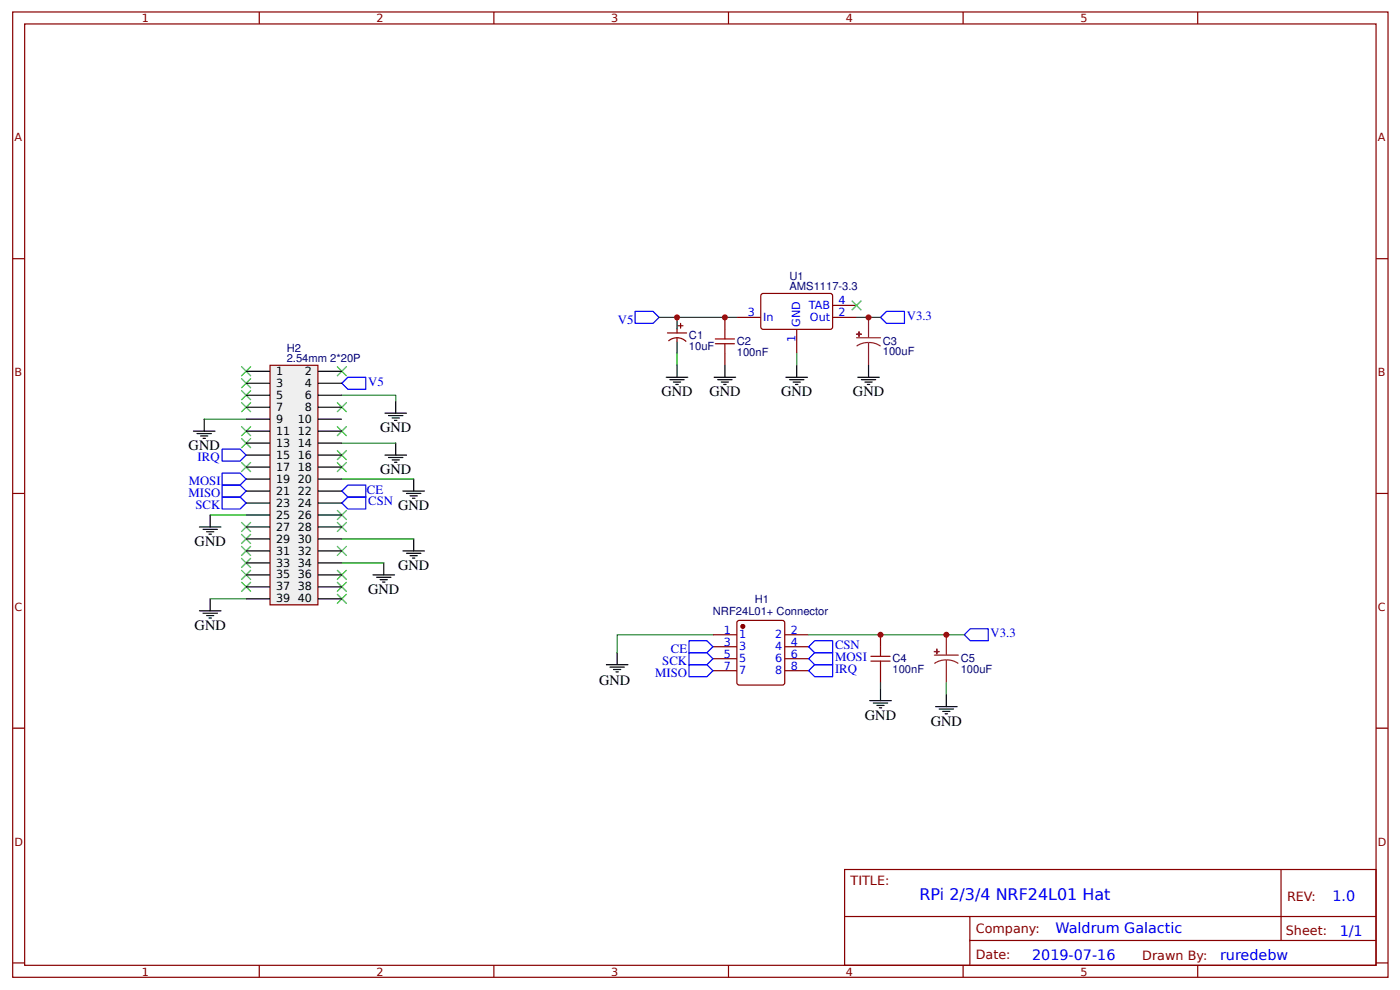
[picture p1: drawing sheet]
<svg xmlns="http://www.w3.org/2000/svg" width="309mm" height="219mm" viewBox="0 0 309 219" stroke-linecap="round" stroke-linejoin="round" font-family="sans-serif">
<g fill="none" stroke="#800" stroke-width=".26">
<path d="M2.8 2.6h304v213.3h-304zM5.5 5.3h298.7v208h-298.7zM57.3 2.6v2.7M109.2 2.6v2.7M161 2.6v2.7M212.9 2.6v2.7M264.7 2.6v2.7M2.8 57.1h2.7M304.2 57.1h2.6M147.5 73.6h4.3M147.7 75.3a2.85 2.85 0 0 1 4 .2M149.6 72.8v.8"/>
<path d="M149.6 74.6v.8M149.9 72h1.1M150.4 71.4v1.1M160.2 70.1v2.7M160.2 78.1v2.6M162.9 70.1h5.3M168.2 65.1l.5-.3 15.1 .1 .2 .5v7.1l-.5 .3-15.1-.1-.2-.5zM176.1 72.8v5.3M184 70.1h5.3M184 67.5h5.3M2.8 109h2.7M304.2 109h2.6"/>
<path d="M163.1 137.1h9.8l.5 .2 .1 13.5-.3 .5h-9.8l-.5-.2v-13.5zM157.6 140.2h5.3M157.6 142.9h5.3M157.6 145.5h5.3M157.6 148.2h5.3M173.5 140.2h5.3M173.5 142.9h5.3M173.5 145.5h5.3M173.5 148.2h5.3M194.6 140.2v2.7M194.6 148.2v2.6M2.8 160.9h2.7"/>
<path d="M304.2 160.9h2.6M186.7 192.1h117.5v21.2h-117.5zM283.2 192.1v15.7M2.8 212.7h2.7M57.3 213.3v2.6M109.2 213.3v2.6M161 213.3v2.6M186.7 202.5h117.4M212.9 213.3v2.6M214.4 207.8h89.7M214.4 202.5v10.6M264.7 213.3v2.6"/>
<path d="M304.2 212.7h2.6"/>
</g>
<path d="M189.3 74.6h5.3M192 75.7l1.4 .1 1.2 .7M192 75.7l-1.4 .2-1.3 .6M192 70.1v4.5M192 75.7v5M206.5 144.7h5.3M209.2 145.8l1.4 .2 1.2 .6M209.2 145.8l-1.4 .2-1.3 .6M209.2 140.2v4.5M209.2 145.8v5" fill="none" stroke="#8d2323" stroke-width=".26"/>
<g fill="#8d2323" stroke="#8d2323" stroke-width=".26">
<path d="M189.3 73.8h1.1z"/>
<path d="M189.9 73.3v1z"/>
<path d="M206.5 143.9l1.1 .1z"/>
<path d="M207.1 143.4v1.1z"/>
</g>
<g fill="none" stroke="#000" stroke-width=".26">
<path d="M149.6 70.1v2.7M149.6 75.4v2.7M42.8 95.2h4.7M43.6 95.8h3.1M44.3 96.3h1.6M44.9 96.8h.5M45.1 92.6v2.6M85.1 91.3h4.8M85.9 91.8h3.2M86.7 92.3h1.6M87.2 92.9h.5M87.5 88.6v2.7"/>
<path d="M87.5 97.9v2.6M147.3 83.3h4.7M148.1 83.9h3.1M148.9 84.4h1.5M149.4 84.9h.5M149.6 80.7v2.6M157.9 83.3h4.7M158.6 83.9h3.2M159.4 84.4h1.6M160 84.9h.5M160.2 80.7v2.6M173.7 83.3h4.8"/>
<path d="M174.5 83.9h3.2M175.3 84.4h1.6M175.8 84.9h.6M176.1 80.7v2.6M189.6 83.3h4.8M190.4 83.9h3.2M191.2 84.4h1.6M191.7 84.9h.5M192 80.7v2.6M44.1 116.4h4.7M44.9 116.9h3.1M45.7 117.5h1.6"/>
<path d="M46.2 118h.5M46.5 113.8v2.6M85.1 100.5h4.8M85.9 101.1h3.2M86.7 101.6h1.6M87.2 102.1h.5M89.1 108.5h4.7M89.9 109h3.1M90.6 109.5h1.6M91.2 110.1h.5M91.4 105.8v2.7M91.4 119.1v2.6"/>
<path d="M44.1 134.9h4.7M44.9 135.5h3.1M45.7 136h1.6M46.2 136.5h.5M46.5 132.3v2.6M82.4 127h4.8M83.2 127.5h3.2M84 128.1h1.6M84.6 128.6h.5M84.8 124.4v2.6M89.1 121.7h4.7M89.9 122.2h3.1"/>
<path d="M90.6 122.8h1.6M91.2 123.3h.5M134 146.8h4.8M134.8 147.4h3.2M135.6 147.9h1.6M136.2 148.4h.5M136.4 144.2v2.6M192.2 154.8h4.8M193 155.3h3.2M193.8 155.8h1.6M194.4 156.4h.5M194.6 152.1v2.7"/>
<path d="M206.8 156.1h4.8M207.6 156.6h3.2M208.4 157.2h1.6M208.9 157.7h.5M209.2 153.5v2.6"/>
</g>
<path d="M158.1 74.9h4.2M158.1 75.9h4.2M160.2 72.8v2.1M160.2 75.9v2.2M192.5 145h4.2M192.5 146h4.2M194.6 142.9v2.1M194.6 146v2.2" fill="none" stroke="#a00000" stroke-width=".26"/>
<circle cx="164.2" cy="138.4" r=".4" fill="#800" stroke="#800" stroke-width=".26"/>
<g fill="none" stroke="#00f" stroke-width=".26">
<path d="M140.4 68.8h4l1.3 1.3-1.3 1.3h-4zM194.6 70.1l1.4-1.3h3.9v2.6h-3.9zM49.1 99.2h4l1.3 1.3-1.3 1.4h-4zM75.6 84.7l1.3-1.4h4v2.7h-4zM49.1 104.5h4l1.3 1.3-1.3 1.4h-4zM49.1 107.2h4l1.3 1.3-1.3 1.3h-4zM49.1 109.8h4l1.3 1.3-1.3 1.3h-4zM75.6 108.5l1.3-1.3h4v2.6h-4zM75.6 111.1l1.3-1.3h4v2.6h-4zM152.3 141.6h4l1.3 1.3-1.3 1.3h-4zM152.3 144.2h4l1.3 1.3-1.3 1.3h-4zM152.3 146.8h4l1.3 1.4-1.3 1.3h-4z"/>
<path d="M178.8 142.9l1.3-1.3h3.9v2.6h-3.9zM178.8 145.5l1.3-1.3h3.9v2.6h-3.9zM178.8 148.2l1.3-1.4h3.9v2.7h-3.9zM213.1 140.2l1.4-1.3h3.9v2.7h-3.9z"/>
</g>
<g fill="none" stroke="#080" stroke-width=".26">
<path d="M145.7 70.1h17.2M149.6 78.1v2.6M176.1 78.1v2.6M189.3 70.1h5.3M45.1 92.6h9.3M75.6 87.3h11.9v1.3M75.6 97.9h11.9M46.5 113.8h7.9M75.6 119.1h15.8M75.6 105.8h15.8M46.5 132.3h7.9M75.6 124.4h9.2"/>
<path d="M157.6 140.2h-21.2v4M178.8 140.2h34.3M194.6 150.8v1.3M209.2 150.8v2.7"/>
</g>
<g fill="#000" stroke="#3c3" stroke-width=".26">
<path d="M188.3 66.4l2.1 2.1zM190.4 66.4l-2.1 2.1z"/>
<path d="M53.3 81l2.2 2.1zM55.5 81l-2.2 2.1z"/>
<path d="M53.3 83.6l2.2 2.1zM55.5 83.6l-2.2 2.1z"/>
<path d="M53.3 86.3l2.2 2.1zM55.5 86.3l-2.2 2.1z"/>
<path d="M53.3 88.9l2.2 2.1zM55.5 88.9l-2.2 2.1z"/>
<path d="M53.3 94.2l2.2 2.1zM55.5 94.2l-2.2 2.1z"/>
<path d="M53.3 96.8l2.2 2.2zM55.5 96.8l-2.2 2.2z"/>
<path d="M74.5 88.9l2.1 2.1zM74.5 91l2.1-2.1z"/>
<path d="M74.5 94.2l2.1 2.1zM76.6 94.2l-2.1 2.1z"/>
<path d="M74.5 99.5l2.1 2.1zM76.6 99.5l-2.1 2.1z"/>
<path d="M74.5 81l2.1 2.1zM76.6 81l-2.1 2.1z"/>
<path d="M53.3 102.1l2.2 2.1zM55.5 102.1l-2.2 2.1z"/>
<path d="M53.3 115.4l2.2 2.1zM55.5 115.4l-2.2 2.1z"/>
<path d="M53.3 118l2.2 2.1zM55.5 118l-2.2 2.1z"/>
<path d="M74.5 102.1l2.1 2.1zM76.6 102.1l-2.1 2.1z"/>
<path d="M74.5 112.7l2.1 2.1zM74.5 114.8l2.1-2.1z"/>
<path d="M74.5 115.4l2.1 2.1zM76.6 115.4l-2.1 2.1z"/>
<path d="M53.3 120.6l2.2 2.2zM55.5 120.6l-2.2 2.2z"/>
<path d="M53.3 123.3l2.2 2.1zM55.5 123.3l-2.2 2.1z"/>
<path d="M53.3 125.9l2.2 2.2zM53.3 128.1l2.2-2.2z"/>
<path d="M53.3 128.6l2.2 2.1zM55.5 128.6l-2.2 2.1z"/>
<path d="M74.5 120.6l2.1 2.2zM74.5 122.8l2.1-2.2z"/>
<path d="M74.5 125.9l2.1 2.2zM76.6 125.9l-2.1 2.2z"/>
<path d="M74.5 128.6l2.1 2.1zM76.6 128.6l-2.1 2.1z"/>
<path d="M74.5 131.2l2.1 2.1zM76.6 131.2l-2.1 2.1z"/>
</g>
<path d="M59.7 80.7h10.6v52.9h-10.6z" fill="#efefef" stroke="#800" stroke-width=".26"/>
<g fill="none" stroke="#000" stroke-width=".26">
<path d="M54.4 82h5.3M54.4 84.7h5.3M54.4 87.3h5.3M54.4 90h5.3M54.4 92.6h5.3M54.4 95.2h5.3M54.4 97.9h5.3M70.3 82h5.3M70.3 84.7h5.3M70.3 87.3h5.3M70.3 90h5.3M70.3 92.6h5.3"/>
<path d="M70.3 95.2h5.3M70.3 97.9h5.3M54.4 100.5h5.3M54.4 103.2h5.3M54.4 105.8h5.3M54.4 108.5h5.3M54.4 111.1h5.3M54.4 113.8h5.3M54.4 116.4h5.3M54.4 119.1h5.3M70.3 100.5h5.3M70.3 103.2h5.3"/>
<path d="M70.3 105.8h5.3M70.3 108.5h5.3M70.3 111.1h5.3M70.3 113.8h5.3M70.3 116.4h5.3M70.3 119.1h5.3M54.4 121.7h5.3M54.4 124.4h5.3M54.4 127h5.3M54.4 129.6h5.3M54.4 132.3h5.3M70.3 121.7h5.3"/>
<path d="M70.3 124.4h5.3M70.3 127h5.3M70.3 129.6h5.3M70.3 132.3h5.3"/>
</g>
<g fill="#c00">
<circle cx="194.6" cy="140.2" r=".66"/>
<circle cx="160.2" cy="70.1" r=".66"/>
<circle cx="209.2" cy="140.2" r=".66"/>
<circle cx="149.6" cy="70.1" r=".66"/>
<circle cx="192" cy="70.1" r=".66"/>
</g>
<text font-size="3.5" fill="#00f" x="203.3" y="198.9">RPi 2/3/4 NRF24L01 Hat</text>
<g font-size="3.2">
<text x="146.2" y="87.6">GND</text>
<text x="156.8" y="87.6">GND</text>
<text x="172.7" y="87.6">GND</text>
<text x="188.5" y="87.6">GND</text>
<text x="84" y="95.5">GND</text>
<text x="41.7" y="99.5">GND</text>
<text x="84" y="104.8">GND</text>
<text x="88" y="112.7">GND</text>
<text x="43" y="120.6">GND</text>
<text x="88" y="125.9">GND</text>
<text x="81.4" y="131.2">GND</text>
<text x="43" y="139.2">GND</text>
<text x="132.5" y="151.3">GND</text>
<text x="191.2" y="159">GND</text>
<text x="205.7" y="160.3">GND</text>
</g>
<g font-size="3.2" fill="#00f">
<text x="294.5" y="199">1.0</text>
<text x="233.3" y="206.2">Waldrum Galactic</text>
<text x="296.1" y="206.8">1/1</text>
<text x="228.1" y="212.1">2019-07-16</text>
<text x="269.7" y="212">ruredebw</text>
</g>
<g font-size="2.8" fill="#00f">
<text x="136.6" y="71.5">V5</text>
<text x="200.4" y="70.6">V3.3</text>
<text x="81.4" y="85.2">V5</text>
<text x="43.7" y="101.9">IRQ</text>
<text x="41.7" y="107.2">MOSI</text>
<text x="41.6" y="109.8">MISO</text>
<text x="43.2" y="112.4">SCK</text>
<text x="81.1" y="109">CE</text>
<text x="81.4" y="111.7">CSN</text>
<text x="184.6" y="143.4">CSN</text>
<text x="219" y="140.8">V3.3</text>
<text x="144.8" y="149.5">MISO</text>
<text x="146.4" y="146.8">SCK</text>
<text x="148.3" y="144.2">CE</text>
<text x="184.6" y="146.1">MOSI</text>
<text x="184.6" y="148.7">IRQ</text>
</g>
<g font-size="2.8" fill="#800">
<text x="188" y="195.5">TITLE:</text>
<text x="284.5" y="199">REV:</text>
<text x="215.7" y="206.2">Company:</text>
<text x="284.2" y="206.6">Sheet:</text>
<text x="215.7" y="211.9">Date:</text>
<text x="252.5" y="212">Drawn By:</text>
</g>
<g font-size="2.5" fill="#800">
<text x="31.4" y="4.9">1</text>
<text x="83.2" y="4.9">2</text>
<text x="135.1" y="4.9">3</text>
<text x="187" y="4.9">4</text>
<text x="238.8" y="4.9">5</text>
<text x="3.2" y="31.2">A</text>
<text x="304.6" y="31.2">A</text>
<text x="3.2" y="83.1">B</text>
<text x="304.6" y="83.1">B</text>
<text x="3.2" y="134.9">C</text>
<text x="304.6" y="134.9">C</text>
<text x="3.2" y="186.8">D</text>
<text x="304.6" y="186.8">D</text>
<text x="31.4" y="215.5">1</text>
<text x="83.2" y="215.5">2</text>
<text x="135.1" y="215.5">3</text>
<text x="187" y="215.5">4</text>
<text x="238.8" y="215.5">5</text>
</g>
<g font-size="2.5" fill="#000080">
<text x="174.5" y="64">AMS1117-3.3</text>
<text x="174.5" y="61.8">U1</text>
<text x="63.4" y="77.7">H2</text>
<text x="152.3" y="77.4">10uF</text>
<text x="152.3" y="74.9">C1</text>
<text x="162.9" y="76.2">C2</text>
<text x="195.2" y="76.3">C3</text>
<text x="63.4" y="79.9">2.54mm 2*20P</text>
<text x="162.9" y="78.6">100nF</text>
<text x="195.2" y="78.5">100uF</text>
<text x="157.6" y="135.9">NRF24L01+ Connector</text>
<text x="166.8" y="133.2">H1</text>
<text x="197.3" y="148.7">100nF</text>
<text x="197.3" y="146.3">C4</text>
<text x="212.4" y="148.7">100uF</text>
<text x="212.4" y="146.3">C5</text>
</g>
<g font-size="2.5" fill="#00f">
<text x="165.3" y="69.8">3</text>
<text x="168.7" y="70.9">In</text>
<text x="178.8" y="68.3">TAB</text>
<text x="179" y="70.9">Out</text>
<text x="185.4" y="69.8">2</text>
<text x="185.4" y="67.2">4</text>
<text x="175.8" y="75.7" transform="rotate(-90 175.8 75.7)">1</text>
<text x="176.9" y="72.2" transform="rotate(-90 176.9 72.2)">GND</text>
<text x="160" y="140">1</text>
<text x="160" y="142.6">3</text>
<text x="163.4" y="141">1</text>
<text x="163.4" y="143.7">3</text>
<text x="171.4" y="141">2</text>
<text x="171.4" y="143.7">4</text>
<text x="174.8" y="140">2</text>
<text x="174.8" y="142.6">4</text>
<text x="160" y="145.3">5</text>
<text x="160" y="147.9">7</text>
<text x="163.4" y="146.3">5</text>
<text x="163.4" y="149">7</text>
<text x="171.4" y="146.3">6</text>
<text x="171.4" y="149">8</text>
<text x="174.8" y="145.3">6</text>
<text x="174.8" y="147.9">8</text>
</g>
<g font-size="2.5">
<text x="61" y="82.8">1</text>
<text x="67.4" y="82.8">2</text>
<text x="61" y="85.5">3</text>
<text x="61" y="88.1">5</text>
<text x="67.4" y="85.5">4</text>
<text x="67.4" y="88.1">6</text>
<text x="61" y="90.8">7</text>
<text x="61" y="93.4">9</text>
<text x="65.8" y="93.4">10</text>
<text x="67.4" y="90.8">8</text>
<text x="61" y="96">11</text>
<text x="61" y="98.7">13</text>
<text x="61" y="101.3">15</text>
<text x="65.8" y="96">12</text>
<text x="65.8" y="98.7">14</text>
<text x="65.8" y="101.3">16</text>
<text x="61" y="104">17</text>
<text x="61" y="106.6">19</text>
<text x="65.8" y="104">18</text>
<text x="65.8" y="106.6">20</text>
<text x="61" y="109.3">21</text>
<text x="61" y="111.9">23</text>
<text x="65.8" y="109.3">22</text>
<text x="65.8" y="111.9">24</text>
<text x="61" y="114.6">25</text>
<text x="61" y="117.2">27</text>
<text x="61" y="119.9">29</text>
<text x="65.8" y="114.6">26</text>
<text x="65.8" y="117.2">28</text>
<text x="65.8" y="119.9">30</text>
<text x="61" y="122.5">31</text>
<text x="61" y="125.1">33</text>
<text x="65.8" y="122.5">32</text>
<text x="65.8" y="125.1">34</text>
<text x="61" y="127.8">35</text>
<text x="61" y="130.4">37</text>
<text x="65.8" y="127.8">36</text>
<text x="65.8" y="130.4">38</text>
<text x="61" y="133.1">39</text>
<text x="65.8" y="133.1">40</text>
</g>
</svg>
